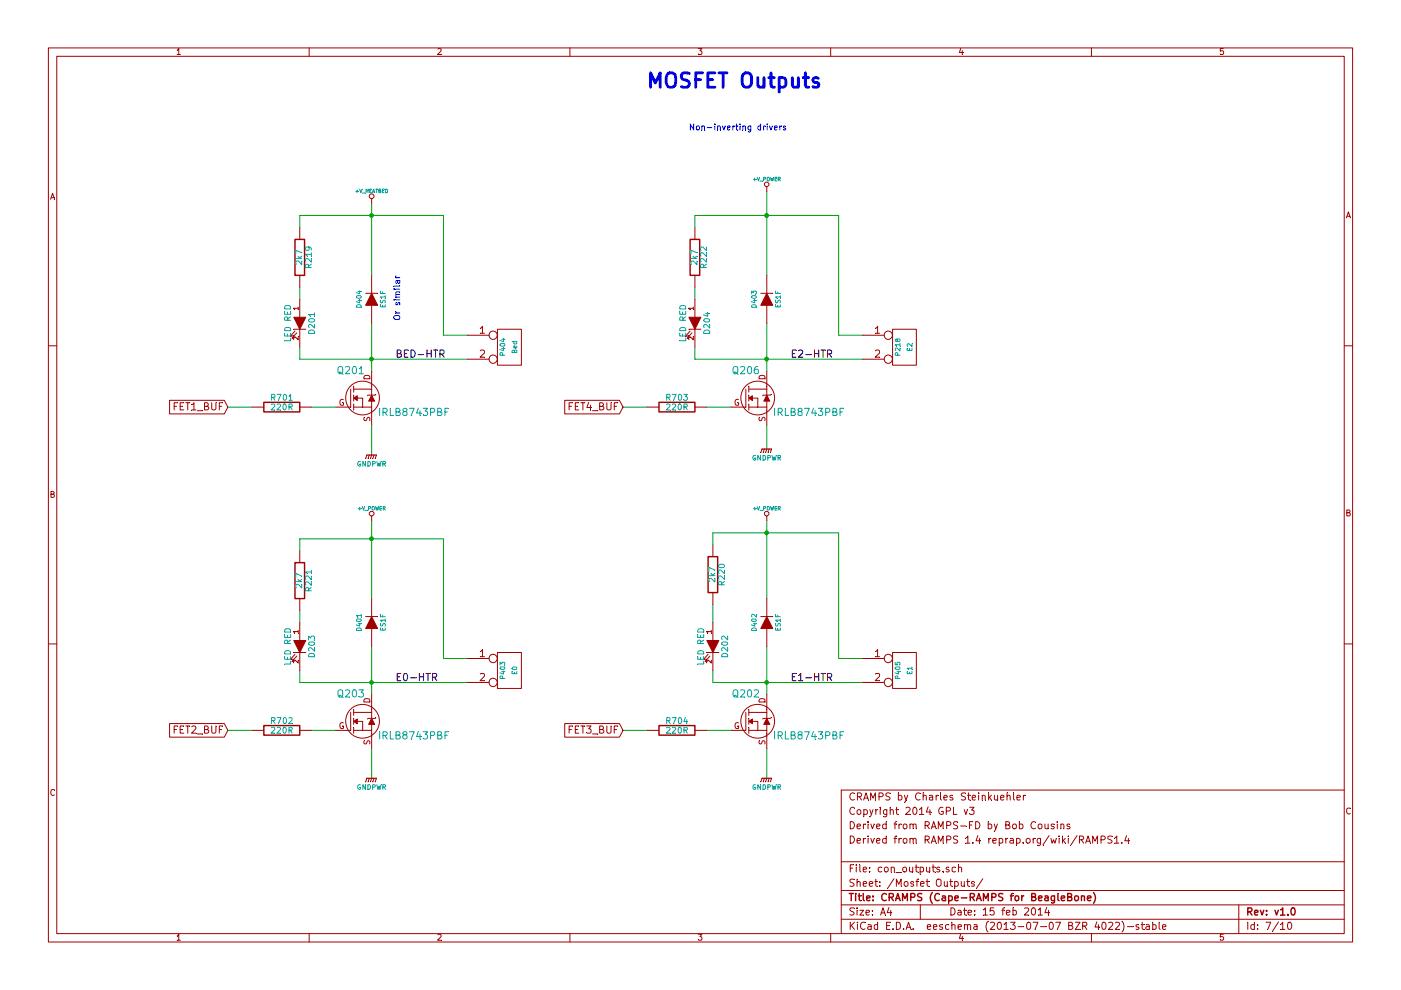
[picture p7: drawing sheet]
EESchema Schematic File Version 2
LIBS:power
LIBS:device
LIBS:transistors
LIBS:conn
LIBS:linear
LIBS:regul
LIBS:74xx
LIBS:cmos4000
LIBS:adc-dac
LIBS:memory
LIBS:xilinx
LIBS:special
LIBS:microcontrollers
LIBS:dsp
LIBS:microchip
LIBS:analog_switches
LIBS:motorola
LIBS:texas
LIBS:intel
LIBS:audio
LIBS:interface
LIBS:digital-audio
LIBS:philips
LIBS:display
LIBS:cypress
LIBS:siliconi
LIBS:opto
LIBS:atmel
LIBS:contrib
LIBS:valves
LIBS:RMC
LIBS:arduino_shieldsNCL
LIBS:opendous
LIBS:beaglebone
LIBS:beagleboneblack
LIBS:CRAMPS-cache
EELAYER 27 0
EELAYER END
$Descr A4 11693 8268
encoding utf-8
Sheet 7 10
Title "CRAMPS (Cape-RAMPS for BeagleBone)"
Date "15 feb 2014"
Rev "v1.0"
Comp ""
Comment1 "Derived from RAMPS 1.4 reprap.org/wiki/RAMPS1.4"
Comment2 "Derived from RAMPS-FD by Bob Cousins"
Comment3 "Copyright 2014 GPL v3"
Comment4 "CRAMPS by Charles Steinkuehler"
$EndDescr
Connection ~ 3100 4500
Wire Wire Line
    2500 4500 3700 4500
Wire Wire Line
    2500 1800 3700 1800
Wire Wire Line
    5800 1800 7000 1800
Connection ~ 6400 3000
Wire Wire Line
    6400 2700 6400 3100
Connection ~ 6400 1800
Wire Wire Line
    3100 6500 3100 6250
Connection ~ 6400 4450
Wire Wire Line
    5950 4450 7000 4450
Wire Wire Line
    7000 4450 7000 5500
Wire Wire Line
    7000 5500 7200 5500
Wire Wire Line
    6400 5400 6400 5800
Wire Wire Line
    2500 5700 3900 5700
Wire Wire Line
    2500 5700 2500 5600
Connection ~ 3100 3000
Wire Wire Line
    3100 2700 3100 3100
Wire Wire Line
    3900 2800 3700 2800
Wire Wire Line
    3700 2800 3700 1800
Wire Wire Line
    5900 6100 6100 6100
Wire Wire Line
    5200 6100 5400 6100
Wire Wire Line
    5950 5200 5950 5050
Wire Wire Line
    2500 2500 2500 2400
Wire Wire Line
    2500 5200 2500 5100
Wire Wire Line
    3100 3550 3100 3800
Wire Wire Line
    6400 6250 6400 6500
Connection ~ 3100 5700
Connection ~ 6400 5700
Wire Wire Line
    5200 3400 5400 3400
Wire Wire Line
    5800 2500 5800 2400
Wire Wire Line
    5900 3400 6100 3400
Wire Wire Line
    7200 2800 7000 2800
Wire Wire Line
    7000 2800 7000 1800
Wire Wire Line
    6400 1600 6400 2300
Connection ~ 3100 1800
Wire Wire Line
    3100 5400 3100 5800
Wire Wire Line
    2500 3000 3900 3000
Wire Wire Line
    2500 3000 2500 2900
Wire Wire Line
    3100 1700 3100 2300
Wire Wire Line
    3900 5500 3700 5500
Wire Wire Line
    3700 5500 3700 4500
Wire Wire Line
    6400 4350 6400 5000
Wire Wire Line
    5950 5700 7200 5700
Wire Wire Line
    5950 5700 5950 5600
Wire Wire Line
    5800 3000 7200 3000
Wire Wire Line
    5800 3000 5800 2900
Wire Wire Line
    6400 3750 6400 3550
Wire Wire Line
    2600 6100 2800 6100
Wire Wire Line
    3100 4350 3100 5000
$Comp
L GNDPWR #PWR088
U 1 1
P 6400 3750
F 0 "#PWR088" H 6400 3800 40  0001 C CNN
F 1 "GNDPWR" H 6400 3670 40  0000 C CNN
F 2 "" H 6400 3750 60  0001 C CNN
F 3 "" H 6400 3750 60  0001 C CNN
    1    6400 3750
    1    0    0    -1  
$EndComp
$Comp
L GNDPWR #PWR089
U 1 1
P 6400 6500
F 0 "#PWR089" H 6400 6550 40  0001 C CNN
F 1 "GNDPWR" H 6400 6420 40  0000 C CNN
F 2 "" H 6400 6500 60  0001 C CNN
F 3 "" H 6400 6500 60  0001 C CNN
    1    6400 6500
    1    0    0    -1  
$EndComp
$Comp
L GNDPWR #PWR090
U 1 1
P 3100 6500
F 0 "#PWR090" H 3100 6550 40  0001 C CNN
F 1 "GNDPWR" H 3100 6420 40  0000 C CNN
F 2 "" H 3100 6500 60  0001 C CNN
F 3 "" H 3100 6500 60  0001 C CNN
    1    3100 6500
    1    0    0    -1  
$EndComp
$Comp
L CONN_2 P405
U 1 1
P 7550 5600
F 0 "P405" V 7500 5600 40  0000 C CNN
F 1 "E1" V 7600 5600 40  0000 C CNN
F 2 "" H 7550 5600 60  0001 C CNN
F 3 "" H 7550 5600 60  0001 C CNN
F 4 "Phoenix" H 6250 6550 60  0001 C CNN "Mfg"
F 5 "1984617" H 6250 6550 60  0001 C CNN "PartNo"
    1    7550 5600
    1    0    0    -1  
$EndComp
$Comp
L CONN_2 P403
U 1 1
P 4250 5600
F 0 "P403" V 4200 5600 40  0000 C CNN
F 1 "E0" V 4300 5600 40  0000 C CNN
F 2 "" H 4250 5600 60  0001 C CNN
F 3 "" H 4250 5600 60  0001 C CNN
F 4 "Phoenix" H 6250 6550 60  0001 C CNN "Mfg"
F 5 "1984617" H 6250 6550 60  0001 C CNN "PartNo"
    1    4250 5600
    1    0    0    -1  
$EndComp
$Comp
L CONN_2 P404
U 1 1
P 4250 2900
F 0 "P404" V 4200 2900 40  0000 C CNN
F 1 "Bed" V 4300 2900 40  0000 C CNN
F 2 "" H 4250 2900 60  0001 C CNN
F 3 "" H 4250 2900 60  0001 C CNN
F 4 "Phoenix" H 6250 6550 60  0001 C CNN "Mfg"
F 5 "1715721" H 6250 6550 60  0001 C CNN "PartNo"
    1    4250 2900
    1    0    0    -1  
$EndComp
$Comp
L DIODE D404
U 1 1
P 3100 2500
F 0 "D404" H 3100 2600 40  0000 C CNN
F 1 "ES1F" H 3100 2400 40  0000 C CNN
F 2 "" H 3100 2500 60  0001 C CNN
F 3 "" H 3100 2500 60  0001 C CNN
F 4 "Fairchild" H 6250 6550 60  0001 C CNN "Mfg"
F 5 "ES1F" H 6250 6550 60  0001 C CNN "PartNo"
    1    3100 2500
    0    -1   -1   0   
$EndComp
$Comp
L DIODE D403
U 1 1
P 6400 2500
F 0 "D403" H 6400 2600 40  0000 C CNN
F 1 "ES1F" H 6400 2400 40  0000 C CNN
F 2 "" H 6400 2500 60  0001 C CNN
F 3 "" H 6400 2500 60  0001 C CNN
F 4 "Fairchild" H 6250 6550 60  0001 C CNN "Mfg"
F 5 "ES1F" H 6250 6550 60  0001 C CNN "PartNo"
    1    6400 2500
    0    -1   -1   0   
$EndComp
$Comp
L DIODE D401
U 1 1
P 3100 5200
F 0 "D401" H 3100 5300 40  0000 C CNN
F 1 "ES1F" H 3100 5100 40  0000 C CNN
F 2 "" H 3100 5200 60  0001 C CNN
F 3 "" H 3100 5200 60  0001 C CNN
F 4 "Fairchild" H 6250 6550 60  0001 C CNN "Mfg"
F 5 "ES1F" H 6250 6550 60  0001 C CNN "PartNo"
    1    3100 5200
    0    -1   -1   0   
$EndComp
$Comp
L DIODE D402
U 1 1
P 6400 5200
F 0 "D402" H 6400 5300 40  0000 C CNN
F 1 "ES1F" H 6400 5100 40  0000 C CNN
F 2 "" H 6400 5200 60  0001 C CNN
F 3 "" H 6400 5200 60  0001 C CNN
F 4 "Fairchild" H 6250 6550 60  0001 C CNN "Mfg"
F 5 "ES1F" H 6250 6550 60  0001 C CNN "PartNo"
    1    6400 5200
    0    -1   -1   0   
$EndComp
$Comp
L CONN_2 P218
U 1 1
P 7550 2900
F 0 "P218" V 7500 2900 40  0000 C CNN
F 1 "E2" V 7600 2900 40  0000 C CNN
F 2 "" H 7550 2900 60  0001 C CNN
F 3 "" H 7550 2900 60  0001 C CNN
F 4 "Phoenix" H 6250 6550 60  0001 C CNN "Mfg"
F 5 "1984617" H 6250 6550 60  0001 C CNN "PartNo"
    1    7550 2900
    1    0    0    -1  
$EndComp
$Comp
L LED D204
U 1 1
P 5800 2700
F 0 "D204" H 5800 2800 50  0000 C CNN
F 1 "LED RED" H 5800 2600 50  0000 C CNN
F 2 "" H 5800 2700 60  0001 C CNN
F 3 "" H 5800 2700 60  0001 C CNN
F 4 "Osram" H 6250 6550 60  0001 C CNN "Mfg"
F 5 "LH R974-LP-1" H 6250 6550 60  0001 C CNN "PartNo"
    1    5800 2700
    0    1    1    0   
$EndComp
$Comp
L R R222
U 1 1
P 5800 2150
F 0 "R222" V 5880 2150 50  0000 C CNN
F 1 "2k7" V 5800 2150 50  0000 C CNN
F 2 "" H 5800 2150 60  0001 C CNN
F 3 "" H 5800 2150 60  0001 C CNN
F 4 "Stackpole" H 6250 6550 60  0001 C CNN "Mfg"
F 5 "RMCF0805FT2K70" H 6250 6550 60  0001 C CNN "PartNo"
F 6 "KOA" H 6250 6550 60  0001 C CNN "AltMfg"
F 7 "RK73H2ATTD2701F" H 6250 6550 60  0001 C CNN "AltPartNo"
    1    5800 2150
    1    0    0    -1  
$EndComp
Text GLabel 5200 3400 0    60   Input ~ 0
FET4_BUF
$Comp
L MOSFET_N_RMC Q206
U 1 1
P 6350 3350
F 0 "Q206" H 6225 3600 60  0000 C CNN
F 1 "IRLB8743PBF" H 6750 3250 60  0000 C CNN
F 2 "" H 6350 3350 60  0001 C CNN
F 3 "" H 6350 3350 60  0001 C CNN
F 4 "International Rectifier" H 6250 6550 60  0001 C CNN "Mfg"
F 5 "IRLB8743PBF" H 6250 6550 60  0001 C CNN "PartNo"
    1    6350 3350
    1    0    0    -1  
$EndComp
$Comp
L +V_POWER #PWR091
U 1 1
P 6400 1600
F 0 "#PWR091" H 6400 1570 30  0001 C CNN
F 1 "+V_POWER" H 6400 1700 30  0000 C CNN
F 2 "" H 6400 1600 60  0001 C CNN
F 3 "" H 6400 1600 60  0001 C CNN
    1    6400 1600
    1    0    0    -1  
$EndComp
Text Label 6600 3000 0    60   ~ 0
E2-HTR
$Comp
L MOSFET_N_RMC Q201
U 1 1
P 3050 3350
F 0 "Q201" H 2925 3600 60  0000 C CNN
F 1 "IRLB8743PBF" H 3450 3250 60  0000 C CNN
F 2 "" H 3050 3350 60  0001 C CNN
F 3 "" H 3050 3350 60  0001 C CNN
F 4 "International Rectifier" H 6250 6550 60  0001 C CNN "Mfg"
F 5 "IRLB8743PBF" H 6250 6550 60  0001 C CNN "PartNo"
    1    3050 3350
    1    0    0    -1  
$EndComp
Text Label 6600 5700 0    60   ~ 0
E1-HTR
Text Label 3300 5700 0    60   ~ 0
E0-HTR
Text Label 3300 3000 0    60   ~ 0
BED-HTR
$Comp
L +V_POWER #PWR092
U 1 1
P 3100 4350
F 0 "#PWR092" H 3100 4320 30  0001 C CNN
F 1 "+V_POWER" H 3100 4450 30  0000 C CNN
F 2 "" H 3100 4350 60  0001 C CNN
F 3 "" H 3100 4350 60  0001 C CNN
    1    3100 4350
    1    0    0    -1  
$EndComp
$Comp
L +V_POWER #PWR093
U 1 1
P 6400 4350
F 0 "#PWR093" H 6400 4320 30  0001 C CNN
F 1 "+V_POWER" H 6400 4450 30  0000 C CNN
F 2 "" H 6400 4350 60  0001 C CNN
F 3 "" H 6400 4350 60  0001 C CNN
    1    6400 4350
    1    0    0    -1  
$EndComp
$Comp
L +V_HEATBED #PWR094
U 1 1
P 3100 1700
F 0 "#PWR094" H 3100 1670 30  0001 C CNN
F 1 "+V_HEATBED" H 3100 1800 30  0000 C CNN
F 2 "" H 3100 1700 60  0001 C CNN
F 3 "" H 3100 1700 60  0001 C CNN
    1    3100 1700
    1    0    0    -1  
$EndComp
$Comp
L MOSFET_N_RMC Q203
U 1 1
P 3050 6050
F 0 "Q203" H 2925 6300 60  0000 C CNN
F 1 "IRLB8743PBF" H 3450 5950 60  0000 C CNN
F 2 "" H 3050 6050 60  0001 C CNN
F 3 "" H 3050 6050 60  0001 C CNN
F 4 "International Rectifier" H 6250 6550 60  0001 C CNN "Mfg"
F 5 "IRLB8743PBF" H 6250 6550 60  0001 C CNN "PartNo"
    1    3050 6050
    1    0    0    -1  
$EndComp
$Comp
L MOSFET_N_RMC Q202
U 1 1
P 6350 6050
F 0 "Q202" H 6225 6300 60  0000 C CNN
F 1 "IRLB8743PBF" H 6750 5950 60  0000 C CNN
F 2 "" H 6350 6050 60  0001 C CNN
F 3 "" H 6350 6050 60  0001 C CNN
F 4 "International Rectifier" H 6250 6550 60  0001 C CNN "Mfg"
F 5 "IRLB8743PBF" H 6250 6550 60  0001 C CNN "PartNo"
    1    6350 6050
    1    0    0    -1  
$EndComp
Text Notes 5750 1100 0    50   ~ 0
Non-inverting drivers
Text Notes 5400 750  0    120  ~ 24
MOSFET Outputs
$Comp
L LED D203
U 1 1
P 2500 5400
F 0 "D203" H 2500 5500 50  0000 C CNN
F 1 "LED RED" H 2500 5300 50  0000 C CNN
F 2 "" H 2500 5400 60  0001 C CNN
F 3 "" H 2500 5400 60  0001 C CNN
F 4 "Osram" H 6250 6550 60  0001 C CNN "Mfg"
F 5 "LH R974-LP-1" H 6250 6550 60  0001 C CNN "PartNo"
    1    2500 5400
    0    1    1    0   
$EndComp
$Comp
L R R221
U 1 1
P 2500 4850
F 0 "R221" V 2580 4850 50  0000 C CNN
F 1 "2k7" V 2500 4850 50  0000 C CNN
F 2 "" H 2500 4850 60  0001 C CNN
F 3 "" H 2500 4850 60  0001 C CNN
F 4 "Stackpole" H 6250 6550 60  0001 C CNN "Mfg"
F 5 "RMCF0805FT2K70" H 6250 6550 60  0001 C CNN "PartNo"
F 6 "KOA" H 6250 6550 60  0001 C CNN "AltMfg"
F 7 "RK73H2ATTD2701F" H 6250 6550 60  0001 C CNN "AltPartNo"
    1    2500 4850
    1    0    0    -1  
$EndComp
Text GLabel 5200 6100 0    60   Input ~ 0
FET3_BUF
Text GLabel 1900 6100 0    60   Input ~ 0
FET2_BUF
$Comp
L R R220
U 1 1
P 5950 4800
F 0 "R220" V 6030 4800 50  0000 C CNN
F 1 "2k7" V 5950 4800 50  0000 C CNN
F 2 "" H 5950 4800 60  0001 C CNN
F 3 "" H 5950 4800 60  0001 C CNN
F 4 "Stackpole" H 6250 6550 60  0001 C CNN "Mfg"
F 5 "RMCF0805FT2K70" H 6250 6550 60  0001 C CNN "PartNo"
F 6 "KOA" H 6250 6550 60  0001 C CNN "AltMfg"
F 7 "RK73H2ATTD2701F" H 6250 6550 60  0001 C CNN "AltPartNo"
    1    5950 4800
    1    0    0    -1  
$EndComp
$Comp
L LED D202
U 1 1
P 5950 5400
F 0 "D202" H 5950 5500 50  0000 C CNN
F 1 "LED RED" H 5950 5300 50  0000 C CNN
F 2 "" H 5950 5400 60  0001 C CNN
F 3 "" H 5950 5400 60  0001 C CNN
F 4 "Osram" H 6250 6550 60  0001 C CNN "Mfg"
F 5 "LH R974-LP-1" H 6250 6550 60  0001 C CNN "PartNo"
    1    5950 5400
    0    1    1    0   
$EndComp
$Comp
L LED D201
U 1 1
P 2500 2700
F 0 "D201" H 2500 2800 50  0000 C CNN
F 1 "LED RED" H 2500 2600 50  0000 C CNN
F 2 "" H 2500 2700 60  0001 C CNN
F 3 "" H 2500 2700 60  0001 C CNN
F 4 "Osram" H 6250 6550 60  0001 C CNN "Mfg"
F 5 "LH R974-LP-1" H 6250 6550 60  0001 C CNN "PartNo"
    1    2500 2700
    0    1    1    0   
$EndComp
$Comp
L R R219
U 1 1
P 2500 2150
F 0 "R219" V 2580 2150 50  0000 C CNN
F 1 "2k7" V 2500 2150 50  0000 C CNN
F 2 "" H 2500 2150 60  0001 C CNN
F 3 "" H 2500 2150 60  0001 C CNN
F 4 "Stackpole" H 6250 6550 60  0001 C CNN "Mfg"
F 5 "RMCF0805FT2K70" H 6250 6550 60  0001 C CNN "PartNo"
F 6 "KOA" H 6250 6550 60  0001 C CNN "AltMfg"
F 7 "RK73H2ATTD2701F" H 6250 6550 60  0001 C CNN "AltPartNo"
    1    2500 2150
    1    0    0    -1  
$EndComp
Text GLabel 1900 3400 0    60   Input ~ 0
FET1_BUF
Text Notes 3350 2300 3    50   ~ 0
Or similar
Wire Wire Line
    2600 3400 2800 3400
Wire Wire Line
    1900 6100 2100 6100
$Comp
L GNDPWR #PWR095
U 1 1
P 3100 3800
F 0 "#PWR095" H 3100 3850 40  0001 C CNN
F 1 "GNDPWR" H 3100 3720 40  0000 C CNN
F 2 "" H 3100 3800 60  0001 C CNN
F 3 "" H 3100 3800 60  0001 C CNN
    1    3100 3800
    1    0    0    -1  
$EndComp
$Comp
L R R701
U 1 1
P 2350 3400
F 0 "R701" V 2430 3400 50  0000 C CNN
F 1 "220R" V 2350 3400 50  0000 C CNN
F 2 "" H 2350 3400 60  0001 C CNN
F 3 "" H 2350 3400 60  0001 C CNN
F 4 "Stackpole" H 6250 6550 60  0001 C CNN "Mfg"
F 5 "RMCF0805FT220R" H 6250 6550 60  0001 C CNN "PartNo"
F 6 "KOA" H 6250 6550 60  0001 C CNN "AltMfg"
F 7 "RK73H2ATTD2200F" H 6250 6550 60  0001 C CNN "AltPartNo"
    1    2350 3400
    0    -1   -1   0   
$EndComp
Wire Wire Line
    1900 3400 2100 3400
$Comp
L R R702
U 1 1
P 2350 6100
F 0 "R702" V 2430 6100 50  0000 C CNN
F 1 "220R" V 2350 6100 50  0000 C CNN
F 2 "" H 2350 6100 60  0001 C CNN
F 3 "" H 2350 6100 60  0001 C CNN
F 4 "Stackpole" H 6250 6550 60  0001 C CNN "Mfg"
F 5 "RMCF0805FT220R" H 6250 6550 60  0001 C CNN "PartNo"
F 6 "KOA" H 6250 6550 60  0001 C CNN "AltMfg"
F 7 "RK73H2ATTD2200F" H 6250 6550 60  0001 C CNN "AltPartNo"
    1    2350 6100
    0    -1   -1   0   
$EndComp
$Comp
L R R704
U 1 1
P 5650 6100
F 0 "R704" V 5730 6100 50  0000 C CNN
F 1 "220R" V 5650 6100 50  0000 C CNN
F 2 "" H 5650 6100 60  0001 C CNN
F 3 "" H 5650 6100 60  0001 C CNN
F 4 "Stackpole" H 6250 6550 60  0001 C CNN "Mfg"
F 5 "RMCF0805FT220R" H 6250 6550 60  0001 C CNN "PartNo"
F 6 "KOA" H 6250 6550 60  0001 C CNN "AltMfg"
F 7 "RK73H2ATTD2200F" H 6250 6550 60  0001 C CNN "AltPartNo"
    1    5650 6100
    0    -1   -1   0   
$EndComp
$Comp
L R R703
U 1 1
P 5650 3400
F 0 "R703" V 5730 3400 50  0000 C CNN
F 1 "220R" V 5650 3400 50  0000 C CNN
F 2 "" H 5650 3400 60  0001 C CNN
F 3 "" H 5650 3400 60  0001 C CNN
F 4 "Stackpole" H 6250 6550 60  0001 C CNN "Mfg"
F 5 "RMCF0805FT220R" H 6250 6550 60  0001 C CNN "PartNo"
F 6 "KOA" H 6250 6550 60  0001 C CNN "AltMfg"
F 7 "RK73H2ATTD2200F" H 6250 6550 60  0001 C CNN "AltPartNo"
    1    5650 3400
    0    -1   -1   0   
$EndComp
Wire Wire Line
    2500 1800 2500 1900
Wire Wire Line
    2500 4600 2500 4500
Wire Wire Line
    5950 4550 5950 4450
Wire Wire Line
    5800 1900 5800 1800
$EndSCHEMATC
